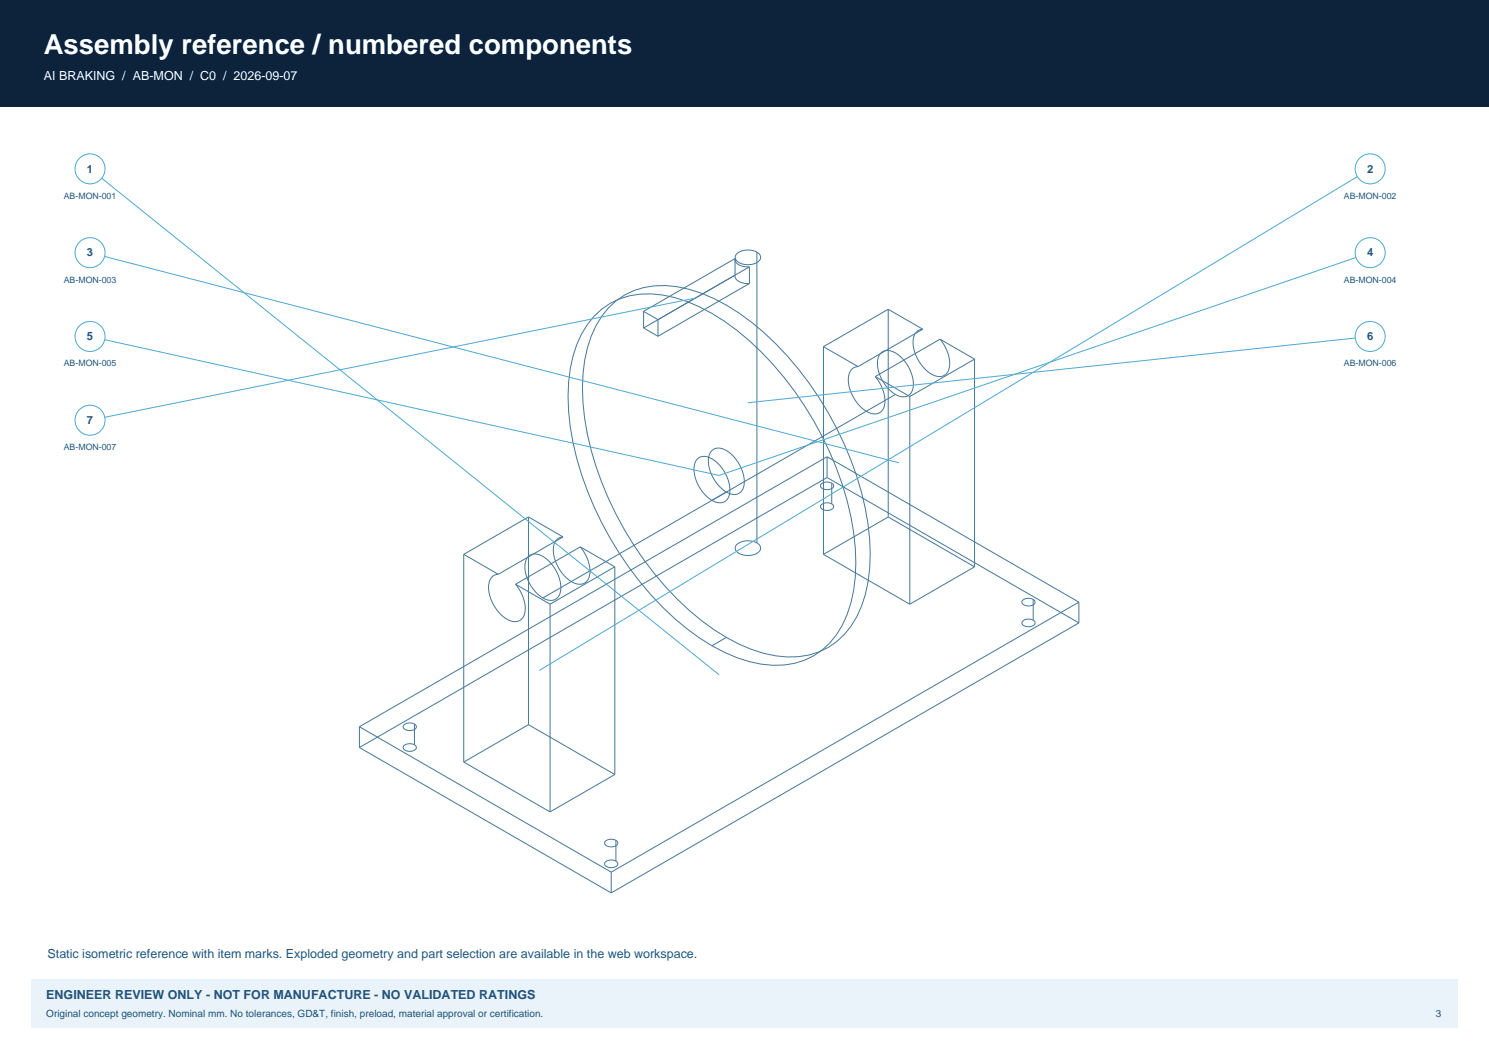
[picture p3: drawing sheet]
<svg xmlns="http://www.w3.org/2000/svg" width="420mm" height="297mm" viewBox="0 0 420 297" stroke-linecap="round" stroke-linejoin="round" font-family="sans-serif">
<path d="M0 0h420v30h-420z" fill-rule="evenodd" fill="#0d233b"/>
<path d="M8.8 276.2h402.4v13.7h-402.4z" fill-rule="evenodd" fill="#eaf3fa"/>
<g fill="none" stroke="#457798" stroke-width=".28">
<path d="M207.3 72.9l-25.8 14.9M207.3 72.9l.2 .9 .8 .8 1.4 .6 1.7 .1M207.3 77.6l-25.8 14.9M207.3 72.9v4.7M207.3 77.6l.2 1 .9 .8 1.3 .5 1.7 .1M207.9 71.6a4.9 4.9 0 0 1 6.5 .5 1.98 1.98 0 0 1-1.9 2.4 4.4 4.4 0 0 1-5.1-1.6v-.7zM211.4 80l-25.8 14.8M211.4 75.3v4.7M211.4 75.3l-25.8 14.9M213.5 71.1v82M167.6 89.2a20.8 20.8 0 0 1 19.3-6 46.9 46.9 0 0 1 21 10 93.4 93.4 0 0 1 32.9 57 46.9 46.9 0 0 1-1.8 23.1 20.9 20.9 0 0 1-24.3 14 46.9 46.9 0 0 1-20.9-9.9 93.4 93.4 0 0 1-33-57.1 46.9 46.9 0 0 1 1.9-23.1l1.3-3 1.7-2.7zM171.6 86.9a20.8 20.8 0 0 1 19.4-6 46.9 46.9 0 0 1 20.9 9.9 93.4 93.4 0 0 1 32.9 57.1 46.9 46.9 0 0 1-1.8 23.1 20.9 20.9 0 0 1-24.2 14 46.9 46.9 0 0 1-21-10 93.4 93.4 0 0 1-32.9-57 46.9 46.9 0 0 1 1.8-23.1l1.4-3 1.6-2.7z"/>
<path d="M181.5 87.8l4.1 2.4M181.5 87.8v4.7M181.5 92.5l4.1 2.3M185.6 90.2v4.6M232.3 97.8v58.6M232.3 97.8l9.7 5.6M248.4 99.6a3.4 3.4 0 0 1 4.6 .2 10.6 10.6 0 0 1 4.5 9.9 2.87 2.87 0 0 1-4.5 1.8 10.6 10.6 0 0 1-5.3-10.5zM250.5 87.2l-18.2 10.6M250.5 87.2l9.8 5.7M250.5 87.2v58.6M260.3 92.9a3.2 3.2 0 0 0-2.8 3.9 10.8 10.8 0 0 0 6.6 9.3 2.97 2.97 0 0 0 3.8-3.3l-.2-1.9-.6-2-2-3.2M260.3 92.9l-18.3 10.5"/>
<path d="M265.1 95.7l-18.2 10.5M265.1 95.7l9.8 5.6M242 103.4a3.2 3.2 0 0 0-2.7 3.9 10.8 10.8 0 0 0 6.5 9.3 2.97 2.97 0 0 0 3.8-3.3l-.1-1.4-.5-2-.9-1.9-1.2-1.8M246.9 106.2l9.7 5.6M252.6 111.3l-99.5 57.4M256.6 111.8v58.6M274.9 101.3l-18.3 10.5M274.9 101.3v58.6M196.7 129.5a3.4 3.4 0 0 1 4.6 .2 10.6 10.6 0 0 1 4.4 9.9 2.87 2.87 0 0 1-4.4 1.8 10.6 10.6 0 0 1-5.4-10.5zM200.7 127.2a3.4 3.4 0 0 1 4.6 .1 10.6 10.6 0 0 1 4.5 10 2.87 2.87 0 0 1-4.5 1.7 10.6 10.6 0 0 1-5.3-10.4zM204.9 138.8l-4.1 2.3M231.7 136.5a2.29 2.29 0 0 1 3.5 .5 2.15 2.15 0 0 1-3.8 0z"/>
<path d="M233.3 128.8l-131.9 76.2M233.3 128.8l71 41M233.3 134.7l-131.9 76.1M233.3 128.8v5.9M233.3 134.7l71 41M234.6 136.3v5.8M130.8 156.4v58.5M130.8 156.4l9.7 5.6M149 157a3.4 3.4 0 0 1 4.6 .2 10.6 10.6 0 0 1 4.4 9.9 2.87 2.87 0 0 1-4.4 1.8 10.6 10.6 0 0 1-5.4-10.4zM149.1 145.8l-18.3 10.6M149.1 145.8l9.7 5.6M149.1 145.8v58.6"/>
<path d="M158.8 151.4a3.2 3.2 0 0 0-2.7 4 10.8 10.8 0 0 0 6.5 9.3 2.97 2.97 0 0 0 3.8-3.4l-.2-1.8-.6-2-1.9-3.3M158.8 151.4l-18.3 10.6M163.7 154.2l-18.3 10.6M163.7 154.2l9.7 5.7M173.4 159.9l-18.2 10.5M173.4 159.9v58.6M207.9 153.6a4.9 4.9 0 0 1 6.5 .5 1.98 1.98 0 0 1-1.9 2.4 4.4 4.4 0 0 1-5.1-1.5v-.8zM231.7 142.4a2.29 2.29 0 0 1 3.5 .5 2.15 2.15 0 0 1-3.8 0zM232.3 156.4l24.3 14M250.5 145.8l-18.2 10.6M250.5 145.8l24.4 14.1M274.9 159.9l-18.3 10.5"/>
<path d="M140.5 162a3.2 3.2 0 0 0-2.7 3.9 10.8 10.8 0 0 0 6.5 9.3 2.97 2.97 0 0 0 3.9-3.3l-.2-1.9-.6-2-2-3.2M145.4 164.8l9.8 5.6M155.2 170.4v58.6M204.9 179.8l-4.1 2.3M288.5 169.3a2.29 2.29 0 0 1 3.5 .5 2.15 2.15 0 0 1-3.8 0zM288.5 175.2a2.29 2.29 0 0 1 3.5 .5 2.15 2.15 0 0 1-3.8 0zM291.4 169.1v5.8M304.3 175.7l-131.9 76.1M304.3 169.8v5.9M304.3 169.8l-131.9 76.2M101.4 205l71 41M101.4 205v5.8"/>
<path d="M101.4 210.8l71 41M114 204.4a2.29 2.29 0 0 1 3.4 .6 2.15 2.15 0 0 1-3.7 0zM114 210.3a2.29 2.29 0 0 1 3.4 .5 2.15 2.15 0 0 1-3.7 0zM116.9 204.2v5.9M130.8 214.9l24.4 14.1M149.1 204.4l-18.3 10.5M149.1 204.4l24.3 14.1M173.4 218.5l-18.2 10.5M170.8 237.2a2.29 2.29 0 0 1 3.5 .6 2.15 2.15 0 0 1-3.8 0zM173.7 237v5.9M170.8 243.1a2.29 2.29 0 0 1 3.5 .5 2.15 2.15 0 0 1-3.8 0zM172.4 246v5.8"/>
</g>
<path d="M25.4 47.6l177.4 142.7" fill="none" stroke="#4da8d0" stroke-width=".28"/>
<circle cx="25.4" cy="47.6" r="4.2" fill="#fff" stroke="#4da8d0" stroke-width=".28"/>
<path d="M386.5 47.6l-234.4 141.5" fill="none" stroke="#4da8d0" stroke-width=".28"/>
<circle cx="386.5" cy="47.6" r="4.2" fill="#fff" stroke="#4da8d0" stroke-width=".28"/>
<path d="M25.4 71.3l228.2 59.2" fill="none" stroke="#4da8d0" stroke-width=".28"/>
<circle cx="25.4" cy="71.3" r="4.2" fill="#fff" stroke="#4da8d0" stroke-width=".28"/>
<path d="M386.5 71.3l-183.7 62.8" fill="none" stroke="#4da8d0" stroke-width=".28"/>
<circle cx="386.5" cy="71.3" r="4.2" fill="#fff" stroke="#4da8d0" stroke-width=".28"/>
<path d="M25.4 94.9l177.4 39.2" fill="none" stroke="#4da8d0" stroke-width=".28"/>
<circle cx="25.4" cy="94.9" r="4.2" fill="#fff" stroke="#4da8d0" stroke-width=".28"/>
<path d="M386.5 94.9l-175.5 18.7" fill="none" stroke="#4da8d0" stroke-width=".28"/>
<circle cx="386.5" cy="94.9" r="4.2" fill="#fff" stroke="#4da8d0" stroke-width=".28"/>
<path d="M196.1 84.1l-170.7 34.4" fill="none" stroke="#4da8d0" stroke-width=".28"/>
<circle cx="25.4" cy="118.5" r="4.2" fill="#fff" stroke="#4da8d0" stroke-width=".28"/>
<text font-size="7.8" fill="#fff" x="12.3" y="15.2">Assembly reference / numbered components</text>
<text font-size="3.5" fill="#fff" x="12.3" y="22.6">AI BRAKING / AB-MON / C0 / 2026-09-07</text>
<text font-size="3.5" fill="#20577d" x="13.4" y="270.2">Static isometric reference with item marks. Exploded geometry and part selection are available in the web workspace.</text>
<text font-size="3.5" fill="#1b4e80" x="13.1" y="281.8">ENGINEER REVIEW ONLY - NOT FOR MANUFACTURE - NO VALIDATED RATINGS</text>
<g font-size="3.2" fill="#20577d">
<text x="24.5" y="48.7">1</text>
<text x="385.6" y="48.7">2</text>
<text x="24.5" y="72.3">3</text>
<text x="385.6" y="72.3">4</text>
<text x="24.5" y="96">5</text>
<text x="385.6" y="96">6</text>
<text x="24.5" y="119.6">7</text>
</g>
<g font-size="2.8" fill="#1b4e80">
<text x="13.1" y="286.8">Original concept geometry. Nominal mm. No tolerances, GD&amp;T, finish, preload, material approval or certification.</text>
<text x="405" y="286.8">3</text>
</g>
<g font-size="2.5" fill="#20577d">
<text x="18" y="56.1">AB-MON-001</text>
<text x="379.1" y="56.1">AB-MON-002</text>
<text x="18" y="79.7">AB-MON-003</text>
<text x="379.1" y="79.7">AB-MON-004</text>
<text x="18" y="103.4">AB-MON-005</text>
<text x="379.1" y="103.4">AB-MON-006</text>
<text x="18" y="127">AB-MON-007</text>
</g>
</svg>
